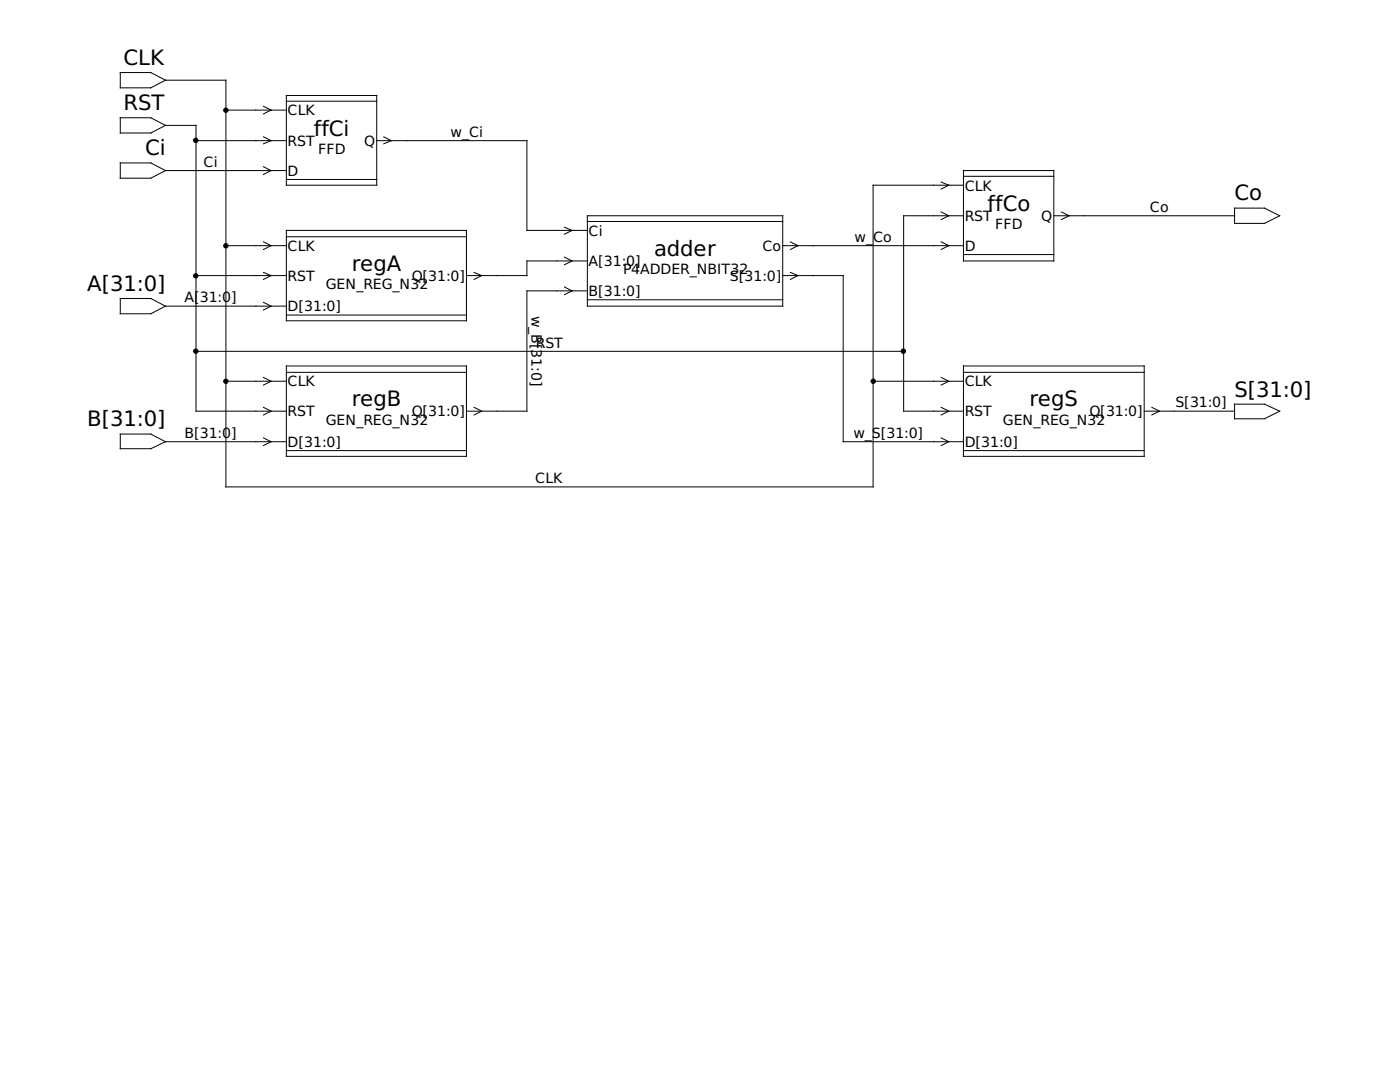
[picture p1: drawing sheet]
<svg xmlns="http://www.w3.org/2000/svg" width="279mm" height="216mm" viewBox="0 0 279 216" stroke-linecap="round" stroke-linejoin="round" font-family="sans-serif">
<g fill="none" stroke="#000" stroke-width=".2">
<path d="M24 14.5h6.1l2.9 1.5-2.9 1.5h-6.1zM33 16h12.1v81.2h129.1v-60.2h18.1M57.2 19h18v18h-18zM24 23.5h6.1l2.9 1.5-2.9 1.5h-6.1zM24 32.5h6.1l2.9 1.5-2.9 1.6h-6.1zM33 34h24.2M33 25h6.1v57h18.1M39.1 28.1h18.1M45.1 22h12.1M52.6 21.2l1.5 .8-1.5 .7M52.6 27.3l1.5 .8-1.5 .6M52.6 33.3l1.5 .7-1.5 .8"/>
<path d="M57.2 20.2h18M57.2 35.8h18M75.2 28.1h30v17.9h12M76.6 27.3l1.5 .8-1.5 .6M187.8 36.3l1.6 .7-1.6 .7M192.3 34h18v18.1h-18zM192.3 35.2h18M24 59.6h6.1l2.9 1.5-2.9 1.5h-6.1zM39.1 55h18.1M45.1 49h12.1M52.6 48.3l1.5 .7-1.5 .8M52.6 54.4l1.5 .6-1.5 .8"/>
<path d="M57.2 46h35.9v18h-35.9zM57.2 47.2h35.9M94.6 54.4l1.5 .6-1.5 .8M112.6 51.3l1.6 .8-1.6 .7M112.6 45.3l1.6 .7-1.6 .7M112.6 57.3l1.6 .7-1.6 .8M117.2 52.1h-12v2.9h-12.1M117.2 43.1h39v18h-39zM117.2 44.2h39M117.2 59.8h39M117.2 58h-12v24h-12.1M156.2 49h36.1"/>
<path d="M156.2 55h12.1v33.1h24M157.7 48.3l1.6 .7-1.6 .8M157.7 54.4l1.6 .6-1.6 .8M187.8 48.3l1.6 .7-1.6 .8M187.8 42.3l1.6 .8-1.6 .7M192.3 50.8h18M192.3 43.1h-12v38.9h12M210.3 43.1h36.1M211.8 42.3l1.6 .8-1.6 .7M246.4 41.5h5.9l3.1 1.6-3.1 1.5h-5.9zM33 61.1h24.2M39.1 70.1h141.2"/>
<path d="M45.1 76.1h12.1M52.6 75.3l1.5 .8-1.5 .7M52.6 60.3l1.5 .8-1.5 .7M57.2 73h35.9v18.1h-35.9zM57.2 74.3h35.9M57.2 62.9h35.9M174.2 76.1h18.1M187.8 75.3l1.6 .8-1.6 .7M192.3 73h36v18.1h-36zM192.3 74.3h36M24 86.6h6.1l2.9 1.5-2.9 1.4h-6.1zM33 88.1h24.2"/>
<path d="M52.6 81.3l1.5 .7-1.5 .8M52.6 87.4l1.5 .7-1.5 .8M57.2 89.9h35.9M94.6 81.3l1.5 .7-1.5 .8M187.8 81.3l1.6 .7-1.6 .8M187.8 87.4l1.6 .7-1.6 .8M192.3 89.9h36M228.3 82h18.1M229.9 81.3l1.5 .7-1.5 .8M246.4 80.6h5.9l3.1 1.4-3.1 1.6h-5.9z"/>
</g>
<g fill="#000" stroke="#000" stroke-width=".2">
<circle cx="39.1" cy="28" r=".44"/>
<circle cx="45.1" cy="22" r=".44"/>
<circle cx="39.1" cy="55" r=".44"/>
<circle cx="45.1" cy="49" r=".44"/>
<circle cx="39.1" cy="70.1" r=".44"/>
<circle cx="45.1" cy="76.1" r=".44"/>
<circle cx="174.3" cy="76.1" r=".44"/>
<circle cx="180.3" cy="70.1" r=".44"/>
</g>
<g font-size="4.2">
<text x="24.6" y="13">CLK</text>
<text x="24.6" y="22">RST</text>
<text x="62.6" y="27.1">ffCi</text>
<text x="29" y="31">Ci</text>
<text x="246.4" y="40">Co</text>
<text x="197.1" y="42">ffCo</text>
<text x="70.2" y="54">regA</text>
<text x="130.6" y="51.1">adder</text>
<text x="17.4" y="58">A[31:0]</text>
<text x="70.2" y="81">regB</text>
<text x="205.5" y="81">regS</text>
<text x="246.4" y="79.1">S[31:0]</text>
<text x="17.4" y="85.1">B[31:0]</text>
</g>
<g font-size="2.8">
<text x="57.4" y="23">CLK</text>
<text x="57.4" y="29.1">RST</text>
<text x="72.6" y="29.1">Q</text>
<text x="89.9" y="27.3">w_Ci</text>
<text x="40.6" y="33.3">Ci</text>
<text x="57.4" y="35.1">D</text>
<text x="63.5" y="30.7">FFD</text>
<text x="192.5" y="38.1">CLK</text>
<text x="117.5" y="47.1">Ci</text>
<text x="192.5" y="44.1">RST</text>
<text x="198.6" y="45.7">FFD</text>
<text x="207.8" y="44.1">Q</text>
<text x="229.5" y="42.3">Co</text>
<text x="57.4" y="50">CLK</text>
<text x="117.5" y="53.1">A[31:0]</text>
<text x="152.1" y="50">Co</text>
<text x="170.6" y="48.3">w_Co</text>
<text x="192.5" y="50">D</text>
<text x="57.4" y="56.1">RST</text>
<text x="65" y="57.7">GEN_REG_N32</text>
<text x="82.2" y="56.1">Q[31:0]</text>
<text x="117.5" y="59.1">B[31:0]</text>
<text x="124.3" y="54.7">P4ADDER_NBIT32</text>
<text x="145.7" y="56.1">S[31:0]</text>
<text x="36.8" y="60.3">A[</text>
<text x="39.9" y="60.3">31:0]</text>
<text x="57.4" y="62.1">D[31:0]</text>
<text x="106" y="63" transform="rotate(90 106 63)">w_B[31:0]</text>
<text x="106.9" y="69.3">RST</text>
<text x="57.4" y="77.1">CLK</text>
<text x="192.5" y="77.1">CLK</text>
<text x="57.4" y="83.1">RST</text>
<text x="82.2" y="83.1">Q[31:0]</text>
<text x="192.5" y="83.1">RST</text>
<text x="217.4" y="83.1">Q[31:0]</text>
<text x="234.6" y="81.3">S[31:0]</text>
<text x="36.8" y="87.4">B[31:0]</text>
<text x="57.4" y="89.2">D[31:0]</text>
<text x="65" y="84.7">GEN_REG_N32</text>
<text x="170.3" y="87.4">w_S[31:0]</text>
<text x="192.5" y="89.2">D[31:0]</text>
<text x="200.2" y="84.7">GEN_REG_N32</text>
<text x="106.8" y="96.4">CLK</text>
</g>
</svg>
